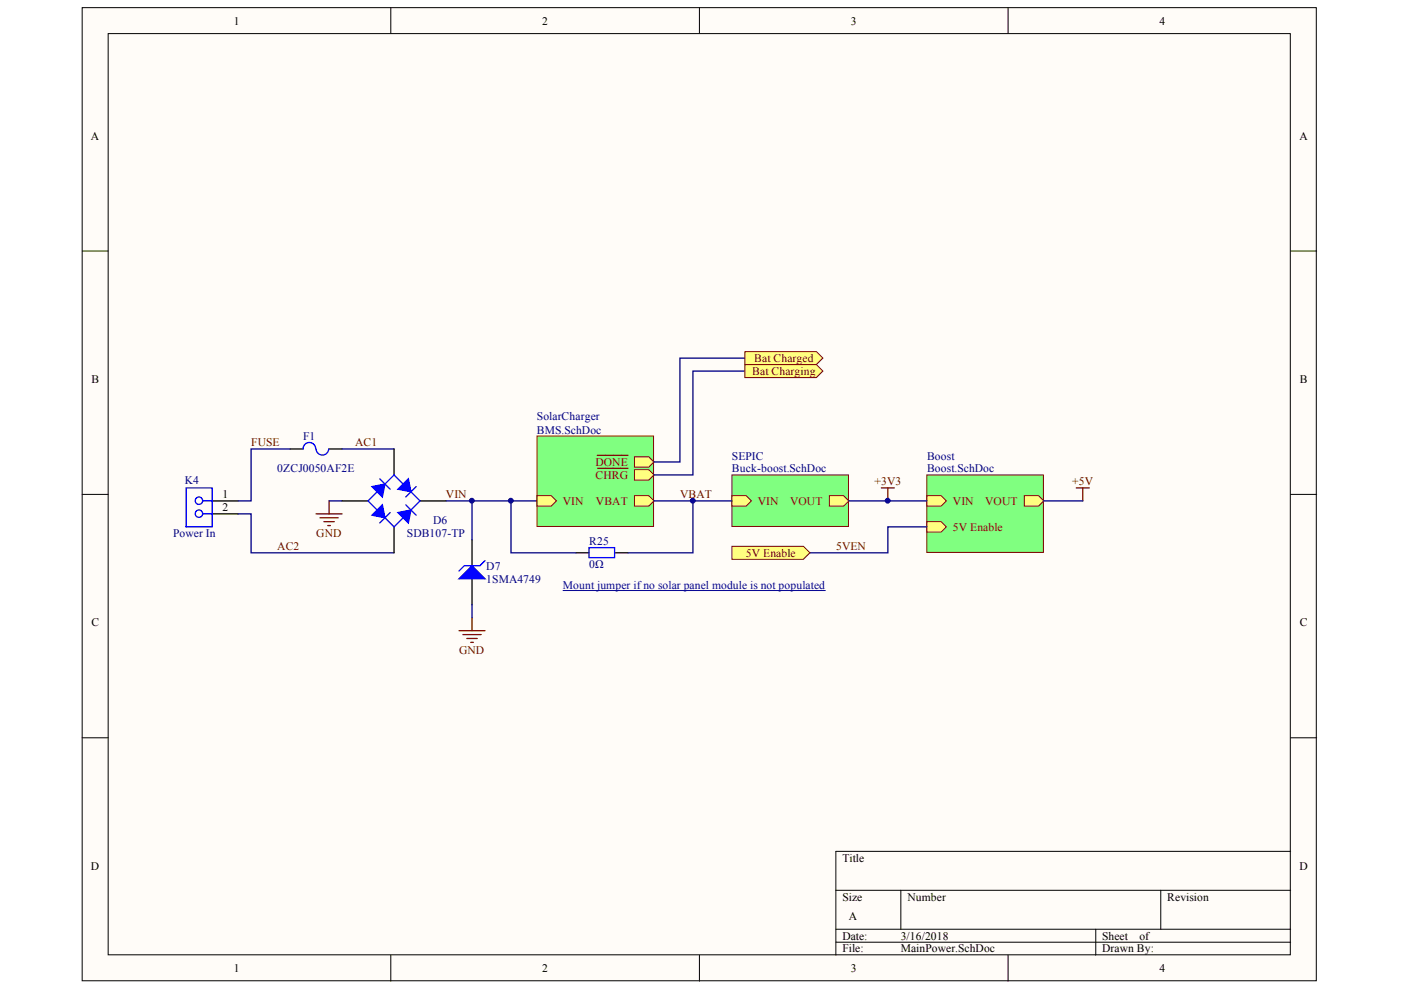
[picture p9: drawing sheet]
<svg xmlns="http://www.w3.org/2000/svg" width="297mm" height="210mm" viewBox="0 0 297 210" stroke-linecap="round" stroke-linejoin="round" font-family="sans-serif">
<g fill="#fffcf8" stroke="#000" stroke-width=".21">
<path d="M17.4 1.6h261.7v206.3h-261.7z"/>
<path d="M22.9 7.1h250.7v195.3h-250.7z"/>
</g>
<g fill="none" stroke="#000" stroke-width=".21">
<path d="M82.9 1.6v5.5M148.3 1.6v5.5M213.7 1.6v5.5M17.4 53.2h5.5M273.7 53.2h5.5M17.4 104.8h5.5M273.7 104.8h5.5M17.4 156.4h5.5M273.7 156.4h5.5M177.2 188.8h96.5M177.2 197h96.5M177.2 199.8h96.5"/>
<path d="M191 188.8v8.2M232.3 197v5.5M246.1 188.8v8.2M273.7 180.5h-96.5v22M82.9 202.5v5.5M148.3 202.5v5.5M213.7 202.5v5.5"/>
</g>
<path d="M61.5 95.2h2.8M69.8 95.2h2.7M45 106.2h5.5M45 109h5.5M100.1 114.5v5.5M100.1 122.7v5.5" fill="none" stroke="#000" stroke-width=".28"/>
<g fill="none" stroke="#00f" stroke-width=".28">
<path d="M66.9 95.2a1.34 1.34 0 0 0-1.3-1.4 1.34 1.34 0 0 0-1.3 1.4M69.7 95.2a1.34 1.34 0 0 1-1.3 1.3 1.34 1.34 0 0 1-1.4-1.3M39.5 103.4h5.5v8.3h-5.5zM43 109h2M43 106.2h2M102.8 118.9l-1.1 1.1h-3.3l-1.1 1.1"/>
<circle cx="42.2" cy="108.9" r=".78"/>
<circle cx="42.2" cy="106.2" r=".78"/>
</g>
<path d="M61.5 95.2h-8.3v11h-2.7M72.5 95.2h11M50.5 109h2.7v8.2h30.3M69.8 106.2h2.7M94.6 106.2h19.3M100.1 106.2v8.3M100.1 128.2v2.8" fill="none" stroke="#000080" stroke-width=".28"/>
<path d="M67 109h5.5M67.8 109.8h3.9M68.7 110.6h2.2M69.5 111.4h.5M69.8 106.2v2.8M97.3 133.7h5.5M98.1 134.5h3.9M99 135.4h2.2M99.8 136.2h.6M100.1 131v2.7" fill="none" stroke="#800000" stroke-width=".28"/>
<path d="M97.3 122.7l2.8-2.7 2.7 2.7z" fill="#00f" stroke="#00f" stroke-width=".28"/>
<circle cx="100" cy="106.2" r=".51" fill="#000080" stroke="#000080" stroke-width=".21"/>
<path d="M155.2 100.7h24.7v10.9h-24.7z" fill="#80ff80" stroke="#800000" stroke-width=".21"/>
<g fill="#ffff80" stroke="#800000" stroke-width=".21">
<path d="M175.8 105.1h3.1l1.1 1.1-1.1 1.1h-3.1z" fill-rule="evenodd"/>
<path d="M155.2 105.1h3l1.1 1.1-1.1 1.1h-3z" fill-rule="evenodd"/>
</g>
<path d="M196.5 100.7h24.7v16.4h-24.7z" fill="#80ff80" stroke="#800000" stroke-width=".21"/>
<g fill="#ffff80" stroke="#800000" stroke-width=".21">
<path d="M196.5 110.6h3l1.1 1.1-1.1 1.1h-3z" fill-rule="evenodd"/>
<path d="M217.2 105.1h3l1.1 1.1-1.1 1.1h-3z" fill-rule="evenodd"/>
<path d="M196.5 105.1h3l1.1 1.1-1.1 1.1h-3z" fill-rule="evenodd"/>
</g>
<path d="M113.9 92.4h24.7v19.2h-24.7z" fill="#80ff80" stroke="#800000" stroke-width=".21"/>
<g fill="#ffff80" stroke="#800000" stroke-width=".21">
<path d="M113.9 105.1h3l1.1 1.1-1.1 1.1h-3z" fill-rule="evenodd"/>
<path d="M134.5 96.8h3l1.1 1.1-1.1 1.1h-3z" fill-rule="evenodd"/>
</g>
<path d="M126.6 96.5h6.5" fill="none" stroke="#800000" stroke-width=".28"/>
<path d="M134.5 99.6h3l1.1 1.1-1.1 1.1h-3z" fill-rule="evenodd" fill="#ffff80" stroke="#800000" stroke-width=".21"/>
<path d="M126.7 99.3h6.4" fill="none" stroke="#800000" stroke-width=".28"/>
<path d="M134.5 105.1h3l1.1 1.1-1.1 1.1h-3z" fill-rule="evenodd" fill="#ffff80" stroke="#800000" stroke-width=".21"/>
<path d="M157.9 75.9h-13.7v22h-5.6M157.9 78.7h-11v22h-8.3M108.3 106.2v11h13.8M138.6 106.2h16.6M146.9 106.2v11h-13.8M180 106.2h16.5M221.3 106.2h8.3" fill="none" stroke="#000080" stroke-width=".28"/>
<path d="M186.9 103.4h2.7M188.2 103.4v2.8M228.2 103.4h2.7M229.6 103.4v2.8" fill="none" stroke="#800000" stroke-width=".28"/>
<g fill="#000080" stroke="#000080" stroke-width=".21">
<circle cx="188.2" cy="106.2" r=".51"/>
<circle cx="108.3" cy="106.2" r=".51"/>
<circle cx="146.9" cy="106.2" r=".51"/>
</g>
<path d="M122.1 117.2h2.8M130.4 117.2h2.7" fill="none" stroke="#000" stroke-width=".28"/>
<path d="M124.9 116.1h5.4v2.1h-5.4z" fill="none" stroke="#00f" stroke-width=".28"/>
<path d="M119.4 125.2h55.6" fill="none" stroke="#009" stroke-width=".21"/>
<g fill="#ffff80" stroke="#800000" stroke-width=".21">
<path d="M157.9 74.6h15.2l1.4 1.3-1.4 1.4h-15.2z" fill-rule="evenodd"/>
<path d="M157.9 77.3h15.2l1.4 1.4-1.4 1.4h-15.2z" fill-rule="evenodd"/>
</g>
<path d="M196.5 111.7h-8.3v5.5h-16.5" fill="none" stroke="#000080" stroke-width=".28"/>
<path d="M155.2 115.8h15.1l1.4 1.4-1.4 1.4h-15.1z" fill-rule="evenodd" fill="#ffff80" stroke="#800000" stroke-width=".21"/>
<path d="M83.5 95.2v5.5M72.5 106.2h5.5M83.5 111.7v5.5M89.1 106.2h5.5" fill="none" stroke="#000" stroke-width=".28"/>
<path d="M78 106.2l5.5-5.5 5.6 5.5-5.6 5.5zM80.5 101.5l2.2 2.2M82.7 108.7l-2.2 2.2M86 107l2.2 2.2M88.2 103.2l-2.2 2.2" fill="none" stroke="#00f" stroke-width=".28"/>
<g fill="#00f" stroke="#00f" stroke-width=".28">
<path d="M78.9 103.2l2.7-.6-.5 2.8z"/>
<path d="M84.4 103.7l2.2-2.2 .5 2.8z"/>
<path d="M78.9 109.2l2.2-2.2 .5 2.8z"/>
<path d="M84.4 108.7l2.7-.6-.5 2.8z"/>
</g>
<g font-size="2.5">
<text x="49.6" y="5.2">1</text>
<text x="114.9" y="5.2">2</text>
<text x="180.4" y="5.2">3</text>
<text x="245.8" y="5.2">4</text>
<text x="19.3" y="29.7">A</text>
<text x="275.5" y="29.7">A</text>
<text x="19.4" y="81.2">B</text>
<text x="275.6" y="81.2">B</text>
<text x="47.2" y="105.6">1</text>
<text x="47.2" y="108.4">2</text>
<text x="19.4" y="132.8">C</text>
<text x="275.6" y="132.8">C</text>
<text x="19.3" y="184.5">D</text>
<text x="178.6" y="182.7">Title</text>
<text x="275.5" y="184.5">D</text>
<text x="178.6" y="191">Size</text>
<text x="192.4" y="191">Number</text>
<text x="247.5" y="191">Revision</text>
<text x="180" y="195.1">A</text>
<text x="178.6" y="199.2">Date:</text>
<text x="178.6" y="201.9">File:</text>
<text x="191" y="199.2">3/16/2018</text>
<text x="191" y="201.9">MainPower.SchDoc</text>
<text x="233.7" y="199.2">Sheet</text>
<text x="233.7" y="201.9">Drawn By:</text>
<text x="241.6" y="199.2">of</text>
<text x="49.6" y="206.1">1</text>
<text x="114.9" y="206.1">2</text>
<text x="180.4" y="206.1">3</text>
<text x="245.8" y="206.1">4</text>
</g>
<g font-size="2.5" fill="#800000">
<text x="159.9" y="76.7">Bat Charged</text>
<text x="159.5" y="79.5">Bat Charging</text>
<text x="53.3" y="94.6">FUSE</text>
<text x="75.3" y="94.6">AC1</text>
<text x="126.3" y="98.8">DONE</text>
<text x="126.3" y="101.6">CHRG</text>
<text x="94.6" y="105.6">VIN</text>
<text x="119.3" y="107.1">VIN</text>
<text x="126.4" y="107.1">VBAT</text>
<text x="144.2" y="105.6">VBAT</text>
<text x="160.7" y="107.1">VIN</text>
<text x="167.5" y="107.1">VOUT</text>
<text x="185.4" y="102.9">+3V3</text>
<text x="202" y="107.1">VIN</text>
<text x="208.9" y="107.1">VOUT</text>
<text x="227.3" y="102.9">+5V</text>
<text x="67.1" y="113.9">GND</text>
<text x="202" y="112.6">5V Enable</text>
<text x="58.8" y="116.7">AC2</text>
<text x="158.1" y="118">5V Enable</text>
<text x="177.3" y="116.7">5VEN</text>
<text x="97.3" y="138.7">GND</text>
</g>
<g font-size="2.5" fill="#000080">
<text x="113.8" y="89.1">SolarCharger</text>
<text x="64.3" y="93.3">F1</text>
<text x="113.8" y="91.9">BMS.SchDoc</text>
<text x="58.8" y="100.1">0ZCJ0050AF2E</text>
<text x="155.2" y="97.4">SEPIC</text>
<text x="155.2" y="100.1">Buck-boost.SchDoc</text>
<text x="196.5" y="97.4">Boost</text>
<text x="196.5" y="100.1">Boost.SchDoc</text>
<text x="39.2" y="102.7">K4</text>
<text x="36.7" y="113.9">Power In</text>
<text x="86.3" y="113.9">SDB107-TP</text>
<text x="91.8" y="111.2">D6</text>
<text x="124.9" y="115.6">R25</text>
<text x="103.1" y="120.8">D7</text>
<text x="103.1" y="123.5">1SMA4749</text>
<text x="124.9" y="120.5">0Ω</text>
</g>
<text font-size="2.5" fill="#009" x="119.3" y="124.9">Mount jumper ifno solar panel module is not populated</text>
</svg>
